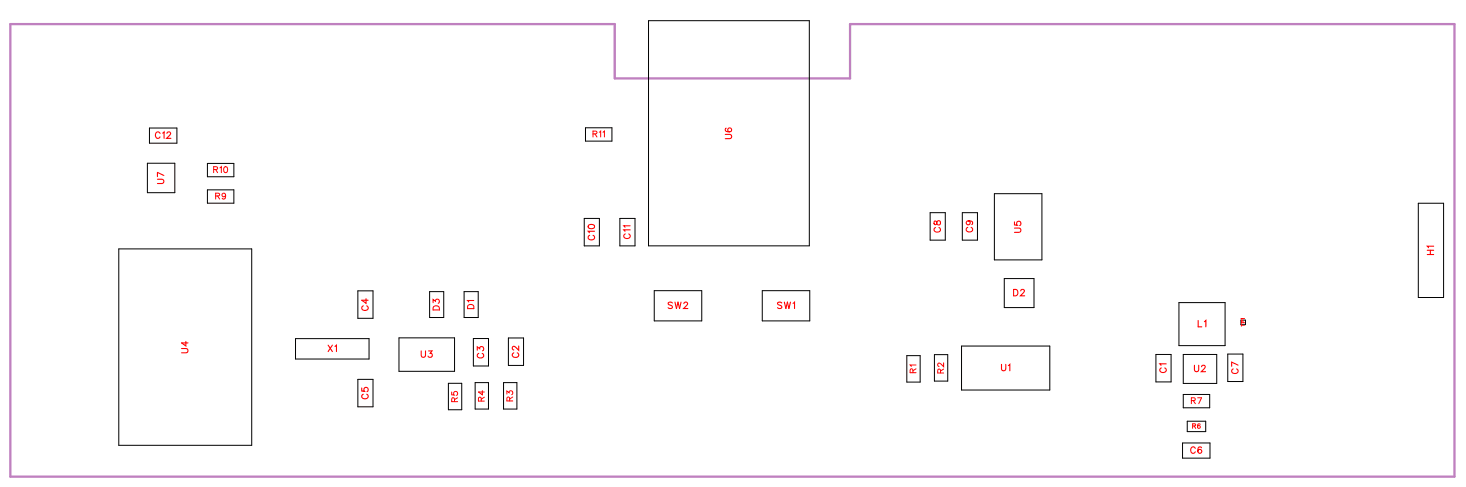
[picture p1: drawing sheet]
<svg xmlns="http://www.w3.org/2000/svg" width="162mm" height="54mm" viewBox="0 0 162 54" stroke-linecap="round" stroke-linejoin="round" font-family="sans-serif">
<path d="M1.1 2.7h66.8v6h26v-6h66.8v50h-159.6z" fill="none" stroke="#bf80bf" stroke-width=".25"/>
<g fill="none" stroke="#000" stroke-width=".11">
<path d="M16.3 18h3v3.3h-3zM16.5 14.1h3.1v1.7h-3.1zM22.9 18.1h2.9v1.4h-2.9zM64.7 14.1h2.9v1.5h-2.9zM71.7 2.3h17.7v24.9h-17.7zM13.1 27.5h14.7v21.7h-14.7zM22.9 21h2.9v1.4h-2.9zM32.7 37.4h8.1v2.3h-8.1zM39.5 32.1h1.7v3.1h-1.7zM44.1 37.3h6.1v3.7h-6.1zM47.5 32.2h1.5v2.9h-1.5zM51.3 32.2h1.5v2.9h-1.5z"/>
<path d="M52.3 37.4h1.7v3h-1.7zM56.2 37.3h1.7v3.1h-1.7zM64.6 24.1h1.6v3.1h-1.6zM68.5 24.1h1.7v3.1h-1.7zM72.3 32.1h5.3v3.4h-5.3zM84.2 32.1h5.3v3.4h-5.3zM100.2 39.3h1.5v2.9h-1.5zM102.8 23.5h1.7v3h-1.7zM103.3 39.2h1.4v2.9h-1.4zM106.3 38.2h9.7v4.9h-9.7zM106.4 23.5h1.6v3h-1.6zM109.9 21.4h5.2v7.3h-5.2z"/>
<path d="M111 30.8h3.3v3.2h-3.3zM127.7 39.2h1.7v3h-1.7zM130.3 33.4h5.1v4.8h-5.1zM130.8 39.2h3.7v3.2h-3.7zM135.7 39.1h1.7v3.1h-1.7zM137.1 35.4h.5v.5h-.5zM156.7 22.5h2.8v10.4h-2.8zM39.5 41.9h1.7v3h-1.7zM49.6 42.3h1.4v3h-1.4zM52.5 42.3h1.5v2.9h-1.5zM55.7 42.3h1.4v2.9h-1.4zM130.7 48.9h3v1.7h-3z"/>
<path d="M130.8 43.6h2.9v1.5h-2.9zM131.2 46.5h2.1v1.2h-2.1z"/>
</g>
<g fill="none" stroke="#f00" stroke-width=".12">
<path d="M17.4 19.8h.5l.2 .2-.1 .2-.6 .1M17.7 14.7a.26 .26 0 0 0-.3-.1 .26 .26 0 0 0-.2 .2v.2a.26 .26 0 0 0 .2 .3 .26 .26 0 0 0 .3-.2M18 14.7l.1-.1v.7M18.1 19.4l-.7-.4v.5M18.4 14.7l.2-.1h.1l.2 .1-.1 .2-.4 .4h.5M80.2 14.8h.5l.2 .3-.1 .2h-.6M80.3 14.2h-.1a.35 .35 0 0 0 .2 .4 .35 .35 0 0 0 .5-.2 .22 .22 0 0 0-.2-.3 .22 .22 0 0 0-.3 .2 .22 .22 0 0 0 .2 .3M20.1 38.5h.5l.2 .2-.1 .2-.6 .1M20.5 37.7v.5l-.4-.3h.7M36.3 38.1l.4 .7M36.7 38.1l-.4 .7M37 38.3l.2-.2v.7"/>
<path d="M40.2 33.8a.26 .26 0 0 0-.2 .3 .26 .26 0 0 0 .3 .2h.1a.26 .26 0 0 0 .3-.2 .26 .26 0 0 0-.2-.3M40.5 33v.5l-.5-.3h.7M46.6 38.8v.5l.2 .2 .2-.1v-.6M47.4 38.8h.3l-.2 .2a.24 .24 0 0 1 .2 .4 .24 .24 0 0 1-.4-.1M47.9 33.4v-.3l.2 .2a.23 .23 0 0 1 .4-.2 .23 .23 0 0 1-.1 .4M47.9 33.9a.39 .39 0 0 1 .7 .1v.2h-.7zM51.7 33.8a.39 .39 0 0 1 .7 .1v.2h-.7zM52.4 33.2h-.7l.1 .2M52.7 38.7v-.4l.3 .2a.24 .24 0 0 1 .4-.2 .25 .25 0 0 1-.1 .5M52.9 39a.26 .26 0 0 0-.2 .3 .26 .26 0 0 0 .3 .2h.2a.26 .26 0 0 0 .3-.2 .26 .26 0 0 0-.2-.3M56.8 39a.26 .26 0 0 0-.2 .3 .26 .26 0 0 0 .3 .2h.2a.26 .26 0 0 0 .2-.2 .26 .26 0 0 0-.1-.3M57.3 38.2v.5l-.3-.3-.2-.1-.2 .1v.1l.2 .2"/>
<path d="M65 24.9l.3-.1a.3 .3 0 0 1 .4 .3 .38 .38 0 0 1-.4 .2 .38 .38 0 0 1-.3-.3zM65.2 26a.26 .26 0 0 0-.2 .3 .26 .26 0 0 0 .3 .2h.1a.26 .26 0 0 0 .3-.2 .26 .26 0 0 0-.2-.3M65.7 25.5h-.7l.1 .2M69.1 25.8a.26 .26 0 0 0-.2 .3 .26 .26 0 0 0 .3 .3h.2a.26 .26 0 0 0 .2-.3 .26 .26 0 0 0-.1-.3M69.6 25.4h-.7l.2 .2M69.6 24.9h-.7l.2 .2M74.3 33.5l-.2-.1-.3 .1 .1 .2 .4 .1v.2l-.2 .1-.3-.1M74.6 33.4l.2 .7 .1-.7 .2 .7 .2-.7M75.6 33.5l.1-.1h.2l.1 .1-.1 .2-.3 .4h.4M86.4 33.5l-.2-.1-.3 .1 .1 .2 .4 .1v.2l-.2 .1-.3-.1M86.7 33.4l.2 .7 .1-.7 .2 .7 .2-.7M87.6 33.5l.2-.1v.7"/>
<path d="M103.3 24.5v.3h.1l.3-.4a.24 .24 0 0 1 .2 .2 .24 .24 0 0 1-.2 .3l-.1-.1-.1-.3zM103.4 25.1a.26 .26 0 0 0-.2 .3 .26 .26 0 0 0 .3 .2h.2a.26 .26 0 0 0 .2-.2 .26 .26 0 0 0-.1-.3M107 25.1a.26 .26 0 0 0-.2 .3 .26 .26 0 0 0 .3 .2h.1a.26 .26 0 0 0 .3-.2 .26 .26 0 0 0-.2-.3M107 24.4a.22 .22 0 0 1 .2 .3 .22 .22 0 0 1-.3 .1 .22 .22 0 0 1 0-.4h.1a.34 .34 0 0 1 .5 .3l-.1 .1M112 32h.3a.38 .38 0 0 1 .2 .3 .38 .38 0 0 1-.2 .4h-.3zM112.1 25.2h.5l.2 .2-.1 .2-.6 .1M112.1 24.5v.3l.3 .1a.25 .25 0 0 1 0-.4 .25 .25 0 0 1 .4 .1 .25 .25 0 0 1-.1 .3M112.8 32.1l.1-.1h.2l.1 .1-.1 .2-.3 .4h.4M132.4 35.4v.7h.4M133.1 35.5l.2-.1v.7M157.7 28.1h.7M157.7 27.7h.7"/>
<path d="M158.1 27.7v.4M158.4 27.2h-.7l.2 .2M40 42.9v.3h.3a.25 .25 0 0 1 0-.3 .25 .25 0 0 1 .4 0 .25 .25 0 0 1-.1 .4M40.2 43.6a.26 .26 0 0 0-.2 .3 .26 .26 0 0 0 .3 .2h.1a.26 .26 0 0 0 .3-.2 .26 .26 0 0 0-.2-.3M110.7 40.3v.5l.2 .2 .2-.1 .1-.6M111.4 40.4l.2-.1v.7M128.4 40.7a.26 .26 0 0 0-.2 .2 .26 .26 0 0 0 .3 .3h.1a.26 .26 0 0 0 .3-.3 .26 .26 0 0 0-.2-.2M128.9 40.2h-.7l.1 .2M132 40.4v.5l.2 .2 .2-.1 .1-.6M132.1 49.5a.26 .26 0 0 0-.3-.1 .26 .26 0 0 0-.2 .2v.2a.26 .26 0 0 0 .2 .3 .26 .26 0 0 0 .3-.2M132.8 49.5v-.1a.35 .35 0 0 0-.5 .3 .35 .35 0 0 0 .3 .4 .22 .22 0 0 0 .2-.2 .22 .22 0 0 0-.2-.3 .22 .22 0 0 0-.2 .2M132.8 40.5l.1-.1h.2l.1 .1-.1 .2-.3 .4h.4"/>
<path d="M136.3 40.8a.26 .26 0 0 0-.2 .3 .26 .26 0 0 0 .3 .2h.2a.26 .26 0 0 0 .2-.2 .26 .26 0 0 0-.1-.3M136.8 40.3l-.7-.3v.5"/>
</g>
<g fill="none" stroke="#f00" stroke-width=".11">
<path d="M23.6 18.7h.4v-.2l-.4-.1v.7M23.8 18.7l.2 .4M24.3 18.5l.2-.1v.7M24.8 18.5a.32 .32 0 0 1 .4 .2 .32 .32 0 0 1-.2 .4l-.2-.2-.1-.2zM65.5 14.8h.4v-.3h-.4v.6M65.8 14.8l.2 .3M66.2 14.6l.2-.1v.6M66.6 14.6l.2-.1v.6M23.8 21.7l.4-.1v-.2l-.4-.1v.7M24.1 21.7l.2 .3M24.9 21.6a.2 .2 0 0 1-.2 .1 .2 .2 0 0 1-.1-.3 .2 .2 0 0 1 .3 0v.2a.31 .31 0 0 1-.2 .4l-.1-.1M137.2 35.9h.3"/>
<path d="M137.2 35.8v.2M137.4 35.7v-.2l-.2-.1v.3h.3M137.5 35.2h-.3l.1 .1M49.9 43.3v.3l.3 .1a.23 .23 0 0 1 0-.4 .23 .23 0 0 1 .3 0 .23 .23 0 0 1-.1 .4M50.2 44.4v-.4h-.2l-.1 .4h.7M50.6 43.9l-.4 .3M53.2 44.3v-.4h-.3v.4h.6M53.3 43.2v.4l-.4-.3h.6M53.5 43.9l-.3 .2M56 43.5v-.3l.3 .2a.22 .22 0 0 1 .3-.2 .22 .22 0 0 1-.1 .4M56.3 44.3v-.4h-.2l-.1 .4h.7M56.7 43.9l-.4 .2"/>
<path d="M100.9 41.2v-.4h-.3v.4h.6M101.2 40.3h-.6l.1 .2M101.2 40.7l-.3 .3M103.9 41.2v-.4h-.2l-.1 .4h.7M104.3 40.1v.4l-.5-.4-.2 .3 .2 .1M104.3 40.8l-.4 .2M131.7 44.3l.3-.1 .1-.2-.4-.1v.7M131.8 47.1l.3-.1v-.1l-.3-.1v.5M131.9 44.3l.2 .3M132 47.1l.1 .2M132.4 43.9h.4l-.3 .7M132.6 46.9v-.1a.22 .22 0 0 0-.3 .3 .22 .22 0 0 0 .3 .2 .16 .16 0 0 0 0-.3 .18 .18 0 0 0-.3 .2"/>
</g>
<g font-size="1.2" fill="#fff">
<text x="17.1" y="15.6">C12</text>
<text x="81.2" y="15.4" transform="rotate(-90 81.2 15.4)">U6</text>
<text x="18.4" y="20.3" transform="rotate(-90 18.4 20.3)">U7</text>
<text x="66" y="26.6" transform="rotate(-90 66 26.6)">C10</text>
<text x="69.9" y="26.4" transform="rotate(-90 69.9 26.4)">C11</text>
<text x="104.2" y="25.7" transform="rotate(-90 104.2 25.7)">C8</text>
<text x="107.8" y="25.7" transform="rotate(-90 107.8 25.7)">C9</text>
<text x="113.1" y="25.7" transform="rotate(-90 113.1 25.7)">U5</text>
<text x="158.7" y="28.2" transform="rotate(-90 158.7 28.2)">H1</text>
<text x="41" y="34.4" transform="rotate(-90 41 34.4)">C4</text>
<text x="48.8" y="34.3" transform="rotate(-90 48.8 34.3)">D3</text>
<text x="52.7" y="34.2" transform="rotate(-90 52.7 34.2)">D1</text>
<text x="73.8" y="34.4">SW2</text>
<text x="85.9" y="34.4">SW1</text>
<text x="112" y="33">D2</text>
<text x="21.1" y="39" transform="rotate(-90 21.1 39)">U4</text>
<text x="36.2" y="39.1">X1</text>
<text x="46.5" y="39.8">U3</text>
<text x="53.8" y="39.6" transform="rotate(-90 53.8 39.6)">C3</text>
<text x="57.6" y="39.5" transform="rotate(-90 57.6 39.5)">C2</text>
<text x="110.6" y="41.3">U1</text>
<text x="129.2" y="41.2" transform="rotate(-90 129.2 41.2)">C1</text>
<text x="131.9" y="41.4">U2</text>
<text x="132.4" y="36.4">L1</text>
<text x="137.1" y="41.3" transform="rotate(-90 137.1 41.3)">C7</text>
<text x="41" y="44.1" transform="rotate(-90 41 44.1)">C5</text>
<text x="131.5" y="50.4">C6</text>
</g>
<g font-size="1.1" fill="#fff">
<text x="65.5" y="15.4">R11</text>
<text x="23.6" y="19.3">R10</text>
<text x="23.8" y="22.3">R9</text>
<text x="101.5" y="41.2" transform="rotate(-90 101.5 41.2)">R1</text>
<text x="104.6" y="41.3" transform="rotate(-90 104.6 41.3)">R2</text>
<text x="50.8" y="44.4" transform="rotate(-90 50.8 44.4)">R5</text>
<text x="53.8" y="44.4" transform="rotate(-90 53.8 44.4)">R4</text>
<text x="56.9" y="44.4" transform="rotate(-90 56.9 44.4)">R3</text>
<text x="131.6" y="44.9">R7</text>
</g>
<text font-size=".9" fill="#fff" x="131.8" y="47.5">R6</text>
<text font-size=".6" fill="#fff" x="137.7" y="36.1" transform="rotate(-90 137.7 36.1)">TP1</text>
</svg>
